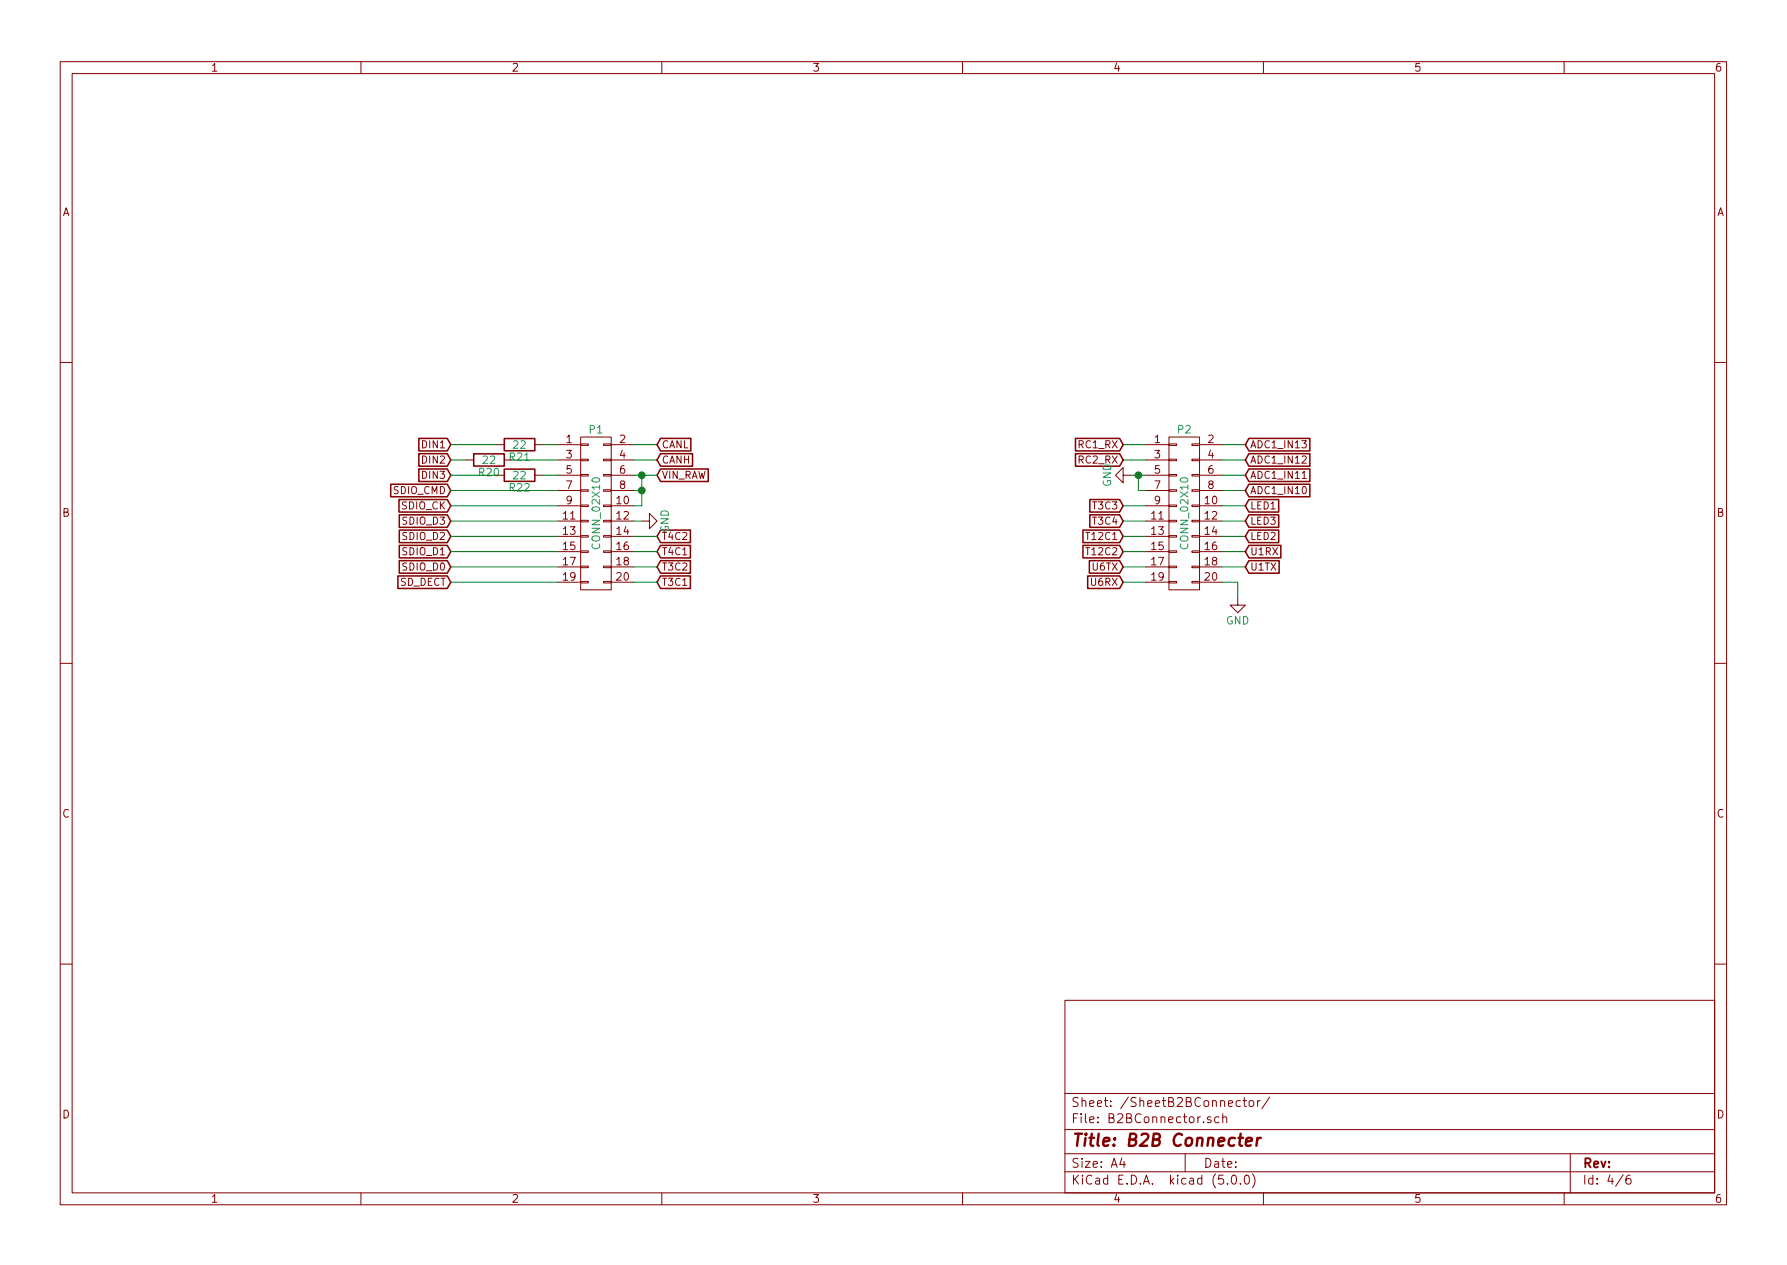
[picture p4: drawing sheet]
EESchema Schematic File Version 4
LIBS:tinyfc_core-cache
EELAYER 26 0
EELAYER END
$Descr A4 11693 8268
encoding utf-8
Sheet 4 6
Title "B2B Connecter"
Date ""
Rev ""
Comp ""
Comment1 ""
Comment2 ""
Comment3 ""
Comment4 ""
$EndDescr
$Comp
L tinyfc_core-cache:CONN_02X10 P1
U 1 1
P 3900 3350
F 0 "P1" H 3900 3900 50  0000 C CNN
F 1 "CONN_02X10" V 3900 3350 50  0000 C CNN
F 2 "Connector:SMD2x10_1.27mm" H 3900 2150 50  0001 C CNN
F 3 "" H 3900 2150 50  0000 C CNN
	1    3900 3350
	1    0    0    -1  
$EndComp
$Comp
L tinyfc_core-cache:CONN_02X10 P2
U 1 1
P 7750 3350
F 0 "P2" H 7750 3900 50  0000 C CNN
F 1 "CONN_02X10" V 7750 3350 50  0000 C CNN
F 2 "Connector:SMD2x10_1.27mm" H 7750 2150 50  0001 C CNN
F 3 "" H 7750 2150 50  0000 C CNN
	1    7750 3350
	1    0    0    -1  
$EndComp
$Comp
L tinyfc_core-cache:R R21
U 1 1
P 3400 2900
F 0 "R21" V 3480 2900 50  0000 C CNN
F 1 "22" V 3400 2900 50  0000 C CNN
F 2 "Resistors_SMD:R_0603_HandSoldering" V 3330 2900 50  0001 C CNN
F 3 "" H 3400 2900 50  0000 C CNN
	1    3400 2900
	0    1    1    0   
$EndComp
$Comp
L tinyfc_core-cache:R R20
U 1 1
P 3200 3000
F 0 "R20" V 3280 3000 50  0000 C CNN
F 1 "22" V 3200 3000 50  0000 C CNN
F 2 "Resistors_SMD:R_0603_HandSoldering" V 3130 3000 50  0001 C CNN
F 3 "" H 3200 3000 50  0000 C CNN
	1    3200 3000
	0    1    1    0   
$EndComp
$Comp
L tinyfc_core-cache:R R22
U 1 1
P 3400 3100
F 0 "R22" V 3480 3100 50  0000 C CNN
F 1 "22" V 3400 3100 50  0000 C CNN
F 2 "Resistors_SMD:R_0603_HandSoldering" V 3330 3100 50  0001 C CNN
F 3 "" H 3400 3100 50  0000 C CNN
	1    3400 3100
	0    1    1    0   
$EndComp
Text GLabel 2950 2900 0    47   Input ~ 0
DIN1
Text GLabel 2950 3000 0    47   Input ~ 0
DIN2
Text GLabel 2950 3100 0    47   Input ~ 0
DIN3
Text GLabel 2950 3200 0    47   Input ~ 0
SDIO_CMD
Text GLabel 2950 3300 0    47   Input ~ 0
SDIO_CK
Text GLabel 2950 3400 0    47   Input ~ 0
SDIO_D3
Text GLabel 2950 3500 0    47   Input ~ 0
SDIO_D2
Text GLabel 2950 3600 0    47   Input ~ 0
SDIO_D1
Text GLabel 2950 3700 0    47   Input ~ 0
SDIO_D0
Text GLabel 2950 3800 0    47   Input ~ 0
SD_DECT
Wire Wire Line
	3350 3000 3650 3000
Wire Wire Line
	3550 3100 3650 3100
Wire Wire Line
	3550 2900 3650 2900
Wire Wire Line
	3250 2900 2950 2900
Wire Wire Line
	3050 3000 2950 3000
Wire Wire Line
	3250 3100 2950 3100
Wire Wire Line
	3650 3200 2950 3200
Wire Wire Line
	3650 3300 2950 3300
Wire Wire Line
	3650 3400 2950 3400
Wire Wire Line
	3650 3500 2950 3500
Wire Wire Line
	3650 3600 2950 3600
Wire Wire Line
	3650 3700 2950 3700
Wire Wire Line
	3650 3800 2950 3800
Wire Wire Line
	4150 2900 4300 2900
Wire Wire Line
	4150 3000 4300 3000
Wire Wire Line
	4150 3100 4200 3100
Wire Wire Line
	4150 3200 4200 3200
Wire Wire Line
	4200 3300 4150 3300
Text GLabel 4300 2900 2    47   Input ~ 0
CANL
Text GLabel 4300 3000 2    47   Input ~ 0
CANH
Text GLabel 4300 3500 2    47   Input ~ 0
T4C2
Text GLabel 4300 3600 2    47   Input ~ 0
T4C1
Text GLabel 4300 3700 2    47   Input ~ 0
T3C2
Text GLabel 4300 3800 2    47   Input ~ 0
T3C1
Wire Wire Line
	8000 2900 8150 2900
Wire Wire Line
	8000 3000 8150 3000
Wire Wire Line
	8000 3100 8150 3100
Wire Wire Line
	8000 3200 8150 3200
Wire Wire Line
	8000 3300 8150 3300
Wire Wire Line
	8000 3400 8150 3400
Wire Wire Line
	8000 3500 8150 3500
Wire Wire Line
	8000 3600 8150 3600
Wire Wire Line
	8000 3700 8150 3700
Wire Wire Line
	7500 2900 7350 2900
Wire Wire Line
	7500 3000 7350 3000
Text GLabel 8150 2900 2    47   Input ~ 0
ADC1_IN13
Text GLabel 8150 3000 2    47   Input ~ 0
ADC1_IN12
Text GLabel 8150 3100 2    47   Input ~ 0
ADC1_IN11
Text GLabel 8150 3200 2    47   Input ~ 0
ADC1_IN10
Text GLabel 8150 3300 2    47   Input ~ 0
LED1
Text GLabel 8150 3400 2    47   Input ~ 0
LED3
Text GLabel 8150 3500 2    47   Input ~ 0
LED2
Text GLabel 8150 3600 2    47   Input ~ 0
U1RX
Text GLabel 8150 3700 2    47   Input ~ 0
U1TX
Text GLabel 7350 2900 0    47   Input ~ 0
RC1_RX
Text GLabel 7350 3000 0    47   Input ~ 0
RC2_RX
Text GLabel 7350 3300 0    47   Input ~ 0
T3C3
Text GLabel 7350 3400 0    47   Input ~ 0
T3C4
Text GLabel 7350 3500 0    47   Input ~ 0
T12C1
Text GLabel 7350 3600 0    47   Input ~ 0
T12C2
Text GLabel 7350 3700 0    47   Input ~ 0
U6TX
Text GLabel 7350 3800 0    47   Input ~ 0
U6RX
$Comp
L tinyfc_core-cache:GND #PWR017
U 1 1
P 7400 3100
F 0 "#PWR017" H 7400 2850 50  0001 C CNN
F 1 "GND" H 7400 2950 50  0000 C CNN
F 2 "" H 7400 3100 50  0000 C CNN
F 3 "" H 7400 3100 50  0000 C CNN
	1    7400 3100
	0    1    1    0   
$EndComp
Wire Wire Line
	4300 3500 4150 3500
Wire Wire Line
	4150 3600 4300 3600
Wire Wire Line
	4150 3700 4300 3700
Wire Wire Line
	4150 3800 4300 3800
Connection ~ 4200 3200
Connection ~ 4200 3100
Text GLabel 4300 3100 2    47   Input ~ 0
VIN_RAW
Wire Wire Line
	4200 3100 4200 3200
$Comp
L tinyfc_core-cache:GND #PWR018
U 1 1
P 4200 3400
F 0 "#PWR018" H 4200 3150 50  0001 C CNN
F 1 "GND" H 4200 3250 50  0000 C CNN
F 2 "" H 4200 3400 50  0000 C CNN
F 3 "" H 4200 3400 50  0000 C CNN
	1    4200 3400
	0    -1   -1   0   
$EndComp
Wire Wire Line
	4200 3400 4150 3400
Wire Wire Line
	7400 3100 7450 3100
Wire Wire Line
	7450 3100 7450 3200
Wire Wire Line
	7450 3200 7500 3200
Connection ~ 7450 3100
Wire Wire Line
	7350 3300 7500 3300
Wire Wire Line
	7350 3400 7500 3400
Wire Wire Line
	7350 3500 7500 3500
Wire Wire Line
	7350 3600 7500 3600
Wire Wire Line
	7350 3700 7500 3700
Wire Wire Line
	7350 3800 7500 3800
$Comp
L tinyfc_core-cache:GND #PWR019
U 1 1
P 8100 3900
F 0 "#PWR019" H 8100 3650 50  0001 C CNN
F 1 "GND" H 8100 3750 50  0000 C CNN
F 2 "" H 8100 3900 50  0000 C CNN
F 3 "" H 8100 3900 50  0000 C CNN
	1    8100 3900
	1    0    0    -1  
$EndComp
Wire Wire Line
	8000 3800 8100 3800
Wire Wire Line
	8100 3800 8100 3900
Wire Wire Line
	4200 3200 4200 3300
Wire Wire Line
	4200 3100 4300 3100
Wire Wire Line
	7450 3100 7500 3100
$EndSCHEMATC
